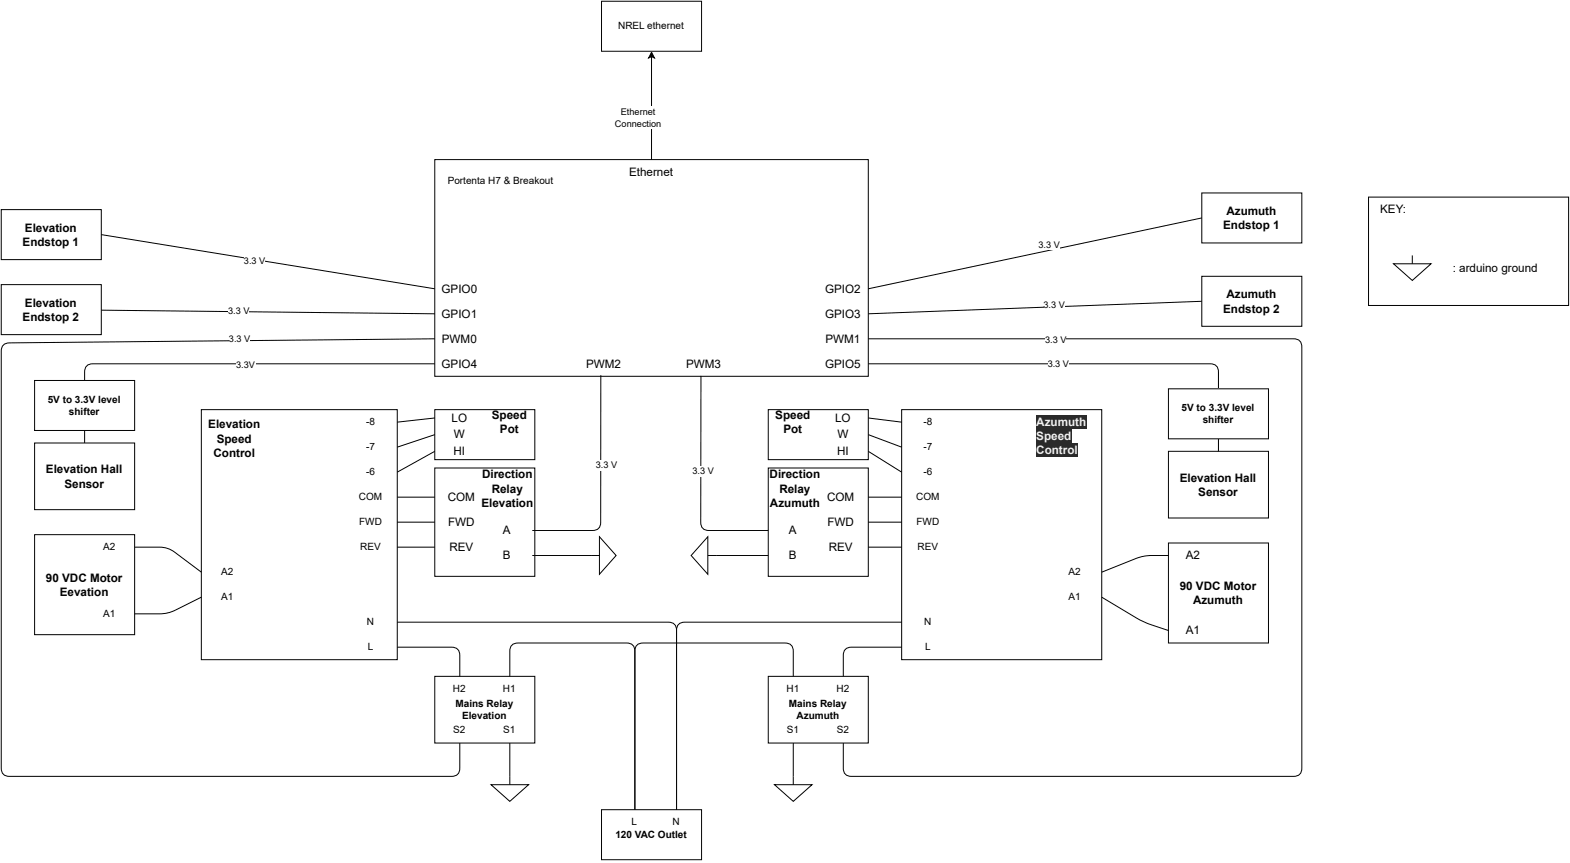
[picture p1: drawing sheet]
<svg xmlns="http://www.w3.org/2000/svg" width="477mm" height="262mm" viewBox="0 0 477 262" stroke-linecap="round" stroke-linejoin="round" font-family="sans-serif">
<path d="M198.1 15.9l.9 1.7-.9-.4-.9 .4zM198.1 17.2v31.3M132.2 48.5h131.8v65.9h-131.8z" fill="none" stroke="#000" stroke-width=".3"/>
<path d="M198.1 15.9l.9 1.7-.9-.4-.9 .4z" fill="#000"/>
<g fill="#fff">
<path d="M187.1 32.4h13.9v6.9h-13.9z"/>
<path d="M182.9 .4h30.4v15.2h-30.4z"/>
</g>
<path d="M182.9 .4h30.4v15.2h-30.4z" fill="none" stroke="#000" stroke-width=".3"/>
<path d="M10.5 162.6h30.4v30.4h-30.4z" fill="#fff"/>
<path d="M10.5 162.6h30.4v30.4h-30.4z" fill="none" stroke="#000" stroke-width=".3"/>
<path d="M355.3 165.1h30.4v30.5h-30.4z" fill="#fff"/>
<path d="M355.3 165.1h30.4v30.5h-30.4z" fill="none" stroke="#000" stroke-width=".3"/>
<path d="M61.2 124.6h59.6v76h-59.6z" fill="#fff"/>
<path d="M61.2 124.6h59.6v76h-59.6z" fill="none" stroke="#000" stroke-width=".3"/>
<path d="M274.1 124.6h60.9v76h-60.9z" fill="#fff"/>
<path d="M274.1 124.6h60.9v76h-60.9z" fill="none" stroke="#000" stroke-width=".3"/>
<g fill="#2a2a2a">
<path d="M315.1 126.2h15.2v4.1h-15.2z"/>
<path d="M315.1 130.5h10.6v4.1h-10.6z"/>
<path d="M315.1 134.9h12.7v4h-12.7z"/>
</g>
<path d="M182.9 246.3h30.4v15.2h-30.4z" fill="#fff"/>
<path d="M182.9 246.3h30.4v15.2h-30.4z" fill="none" stroke="#000" stroke-width=".3"/>
<path d="M132.2 205.7h30.4v20.3h-30.4z" fill="#fff"/>
<path d="M132.2 205.7h30.4v20.3h-30.4z" fill="none" stroke="#000" stroke-width=".3"/>
<path d="M233.6 205.7h30.4v20.3h-30.4z" fill="#fff"/>
<path d="M40.9 166.4h8.4l2 .5 1.8 1 8.1 6.1M355.3 168.9l-5.8 .1-2.2 .3-12.3 4.7M61.2 181.6l-7.9 4-1.9 .7-2.1 .4h-8.4M120.8 189.2h82.4a2.25 2.25 0 0 1 2.5 2.6v54.5v-54.5a2.25 2.25 0 0 1 2.5-2.6h65.9M120.8 196.8h16.5a2.25 2.25 0 0 1 2.5 2.6v6.3M274.1 196.8h-15.2a2.25 2.25 0 0 0-2.5 2.6v6.3M335 181.6l11.7 7 2.7 1.2 5.9 2M155 205.7v-7.6a2.25 2.25 0 0 1 2.5-2.5h33a2.25 2.25 0 0 1 2.5 2.5v48.2v-48.2a2.25 2.25 0 0 1 2.6-2.5h43.1a2.25 2.25 0 0 1 2.5 2.5v7.6M233.6 205.7h30.4v20.3h-30.4z" fill="none" stroke="#000" stroke-width=".3"/>
<path d="M132.2 142.3h30.4v33h-30.4z" fill="#fff"/>
<path d="M132.2 142.3h30.4v33h-30.4z" fill="none" stroke="#000" stroke-width=".3"/>
<path d="M233.6 142.3h30.4v33h-30.4z" fill="#fff"/>
<path d="M120.8 158.8h11.4M120.8 151.2h11.4M233.6 142.3h30.4v33h-30.4zM264 158.8h10.1M264 151.2h10.1M120.8 166.4h11.4M264 166.4h10.1" fill="none" stroke="#000" stroke-width=".3"/>
<path d="M215.2 163.2v11.4l-5.1-5.7z" fill="#fff"/>
<path d="M215.2 163.2v11.4l-5.1-5.7zM215.2 168.9h2.5" fill="none" stroke="#000" stroke-width=".3"/>
<path d="M149.3 238.7h11.4l-5.7 5z" fill="#fff"/>
<path d="M149.3 238.7h11.4l-5.7 5zM155 236.1v2.6" fill="none" stroke="#000" stroke-width=".3"/>
<path d="M235.5 238.7h11.4l-5.7 5z" fill="#fff"/>
<path d="M155 226v10.1M235.5 238.7h11.4l-5.7 5zM241.2 226v12.7" fill="none" stroke="#000" stroke-width=".3"/>
<path d="M182.3 163.2l5 5.7-5 5.7z" fill="#fff"/>
<path d="M179.7 168.9h2.6M182.3 163.2l5 5.7-5 5.7z" fill="none" stroke="#000" stroke-width=".3"/>
<path d="M10.5 134.7h30.4v20.3h-30.4z" fill="#fff"/>
<path d="M10.5 134.7h30.4v20.3h-30.4z" fill="none" stroke="#000" stroke-width=".3"/>
<path d="M355.3 137.3h30.4v20.2h-30.4z" fill="#fff"/>
<path d="M355.3 137.3h30.4v20.2h-30.4z" fill="none" stroke="#000" stroke-width=".3"/>
<path d="M132.2 124.6h30.4v15.2h-30.4z" fill="#fff"/>
<path d="M132.2 124.6h30.4v15.2h-30.4z" fill="none" stroke="#000" stroke-width=".3"/>
<path d="M233.6 124.6h30.4v15.2h-30.4z" fill="#fff"/>
<path d="M182.7 114.1l-.1 44.7a2.25 2.25 0 0 1-2.5 2.5h-18.3M132.2 137.3l-11.4 6.3M132.2 132.2l-11.4 3.8M132.2 127.1l-11.4 1.3M233.6 124.6h30.4v15.2h-30.4zM264 137.3l10.1 6.3M264 132.2l10.1 3.8M264 127.1l10.1 1.3M161.8 168.9h17.9M217.7 168.9h15.9" fill="none" stroke="#000" stroke-width=".3"/>
<path d="M181.2 139.9h6.4v3.3h-6.4z" fill="#fff"/>
<path d="M213.1 114.3v44.5a2.24 2.24 0 0 0 2.5 2.5h18" fill="none" stroke="#000" stroke-width=".3"/>
<path d="M210.6 141.7h6.4v3.3h-6.4z" fill="#fff"/>
<path d="M264 110.6h103.9a2.25 2.25 0 0 1 2.6 2.6v24.1" fill="none" stroke="#000" stroke-width=".3"/>
<path d="M318.6 109h6.4v3.3h-6.4z" fill="#fff"/>
<path d="M132.2 103l-129.3 1.3a2.27 2.27 0 0 0-2.5 2.5v126.8a2.25 2.25 0 0 0 2.5 2.5h134.4a2.25 2.25 0 0 0 2.5-2.5v-7.6" fill="none" stroke="#000" stroke-width=".3"/>
<path d="M69.7 101.4h6.3v3.3h-6.3z" fill="#fff"/>
<path d="M264 103h129.3a2.25 2.25 0 0 1 2.5 2.6v128a2.25 2.25 0 0 1-2.5 2.5h-134.4a2.25 2.25 0 0 1-2.5-2.5v-7.6" fill="none" stroke="#000" stroke-width=".3"/>
<g fill="#fff">
<path d="M317.9 101.6h6.3v3.3h-6.3z"/>
<path d="M.4 86.6h30.4v15.2h-30.4z"/>
</g>
<path d="M.4 86.6h30.4v15.2h-30.4z" fill="none" stroke="#000" stroke-width=".3"/>
<path d="M.4 63.8h30.4v15.2h-30.4z" fill="#fff"/>
<path d="M.4 63.8h30.4v15.2h-30.4z" fill="none" stroke="#000" stroke-width=".3"/>
<path d="M365.4 84h30.4v15.2h-30.4z" fill="#fff"/>
<path d="M365.4 84h30.4v15.2h-30.4z" fill="none" stroke="#000" stroke-width=".3"/>
<path d="M365.4 58.7h30.4v15.2h-30.4z" fill="#fff"/>
<path d="M365.4 58.7h30.4v15.2h-30.4zM30.8 94.3l101.4 1.1" fill="none" stroke="#000" stroke-width=".3"/>
<path d="M69.5 93h6.3v3.3h-6.3z" fill="#fff"/>
<path d="M30.8 71.4l101.4 16.4" fill="none" stroke="#000" stroke-width=".3"/>
<path d="M74.3 77.8h6.3v3.3h-6.3z" fill="#fff"/>
<path d="M365.4 91.6l-101.4 3.8" fill="none" stroke="#000" stroke-width=".3"/>
<path d="M317.4 91h6.3v3.3h-6.3z" fill="#fff"/>
<path d="M365.4 66.3l-101.4 21.5" fill="none" stroke="#000" stroke-width=".3"/>
<g fill="#fff">
<path d="M315.8 72.7h6.4v3.3h-6.4z"/>
<path d="M416.1 59.9h60.8v33h-60.8z"/>
</g>
<path d="M416.1 59.9h60.8v33h-60.8z" fill="none" stroke="#000" stroke-width=".3"/>
<path d="M423.7 80.2h11.4l-5.7 5.1z" fill="#fff"/>
<path d="M429.4 77.7v2.5M423.7 80.2h11.4l-5.7 5.1z" fill="none" stroke="#000" stroke-width=".3"/>
<path d="M10.5 115.7h30.4v15.2h-30.4z" fill="#fff"/>
<path d="M10.5 115.7h30.4v15.2h-30.4z" fill="none" stroke="#000" stroke-width=".3"/>
<path d="M355.3 118.2h30.4v15.3h-30.4z" fill="#fff"/>
<path d="M132.2 110.6h-103.9a2.25 2.25 0 0 0-2.6 2.6v2.5M355.3 118.2h30.4v15.3h-30.4z" fill="none" stroke="#000" stroke-width=".3"/>
<path d="M71.7 109.3h5.9v3.2h-5.9z" fill="#fff"/>
<path d="M25.7 130.9v3.8" fill="none" stroke="#000" stroke-width=".3"/>
<g font-size="3.5">
<text x="191.3" y="53.5">Ethernet</text>
<text x="372.9" y="65.4">Azumuth</text>
<text x="419.6" y="64.9">KEY:</text>
<text x="7.6" y="70.5">Elevation</text>
<text x="371.9" y="69.7">Endstop 1</text>
<text x="6.9" y="74.8">Endstop 1</text>
<text x="441.7" y="82.6">: arduino ground</text>
<text x="134.2" y="89">GPIO0</text>
<text x="250.8" y="89">GPIO2</text>
<text x="7.6" y="93.3">Elevation</text>
<text x="371.9" y="95.1">Endstop 2</text>
<text x="372.9" y="90.7">Azumuth</text>
<text x="6.9" y="97.6">Endstop 2</text>
<text x="134.2" y="96.6">GPIO1</text>
<text x="250.8" y="96.6">GPIO3</text>
<text x="134.3" y="104.2">PWM0</text>
<text x="250.9" y="104.2">PWM1</text>
<text x="134.2" y="111.8">GPIO4</text>
<text x="178.2" y="111.8">PWM2</text>
<text x="208.6" y="111.8">PWM3</text>
<text x="250.8" y="111.8">GPIO5</text>
<text x="63.3" y="130.3">Elevation</text>
<text x="137.3" y="128.3">LO</text>
<text x="149.6" y="127.5">Speed</text>
<text x="152" y="131.8">Pot</text>
<text x="235.7" y="127.5">Speed</text>
<text x="238.2" y="131.8">Pot</text>
<text x="253.9" y="128.3">LO</text>
<text x="65.9" y="134.6">Speed</text>
<text x="138" y="133.3">W</text>
<text x="254.6" y="133.3">W</text>
<text x="14" y="144">Elevation Hall</text>
<text x="64.9" y="138.9">Control</text>
<text x="137.9" y="138.4">HI</text>
<text x="254.5" y="138.4">HI</text>
<text x="19.6" y="148.3">Sensor</text>
<text x="146.6" y="145.5">Direction</text>
<text x="149.5" y="149.8">Relay</text>
<text x="234" y="145.5">Direction</text>
<text x="237" y="149.8">Relay</text>
<text x="358.7" y="146.5">Elevation Hall</text>
<text x="136.2" y="152.3">COM</text>
<text x="146.4" y="154.1">Elevation</text>
<text x="234.1" y="154.1">Azumuth</text>
<text x="251.5" y="152.3">COM</text>
<text x="364.3" y="150.8">Sensor</text>
<text x="136.3" y="159.9">FWD</text>
<text x="251.6" y="159.9">FWD</text>
<text x="136.7" y="167.6">REV</text>
<text x="152.9" y="162.5">A</text>
<text x="239.9" y="162.5">A</text>
<text x="252" y="167.6">REV</text>
<text x="152.9" y="170.1">B</text>
<text x="239.9" y="170.1">B</text>
<text x="360.6" y="170.1">A2</text>
<text x="14" y="176.9">90 VDC Motor</text>
<text x="358.7" y="179.5">90 VDC Motor</text>
<text x="18.2" y="181.2">Eevation</text>
<text x="362.7" y="183.8">Azumuth</text>
<text x="360.6" y="192.9">A1</text>
</g>
<g font-size="3.5" fill="#f0f0f0">
<text x="315.1" y="129.5">Azumuth</text>
<text x="315.1" y="133.8">Speed</text>
<text x="315.1" y="138.1">Control</text>
</g>
<g font-size="3">
<text x="188" y="8.9">NREL ethernet</text>
<text x="136.1" y="56">Portenta H7 &amp; Breakout</text>
<text x="14.5" y="122.4">5V to 3.3V level</text>
<text x="359.3" y="125">5V to 3.3V level</text>
<text x="21" y="126.2">shifter</text>
<text x="111.3" y="129.3">-8</text>
<text x="280.8" y="129.3">-8</text>
<text x="365.7" y="128.8">shifter</text>
<text x="111.3" y="136.9">-7</text>
<text x="280.8" y="136.9">-7</text>
<text x="111.3" y="144.5">-6</text>
<text x="280.8" y="144.5">-6</text>
<text x="109.1" y="152.1">COM</text>
<text x="278.6" y="152.1">COM</text>
<text x="109.2" y="159.7">FWD</text>
<text x="278.7" y="159.7">FWD</text>
<text x="31.3" y="167.3">A2</text>
<text x="109.5" y="167.3">REV</text>
<text x="279" y="167.3">REV</text>
<text x="67.2" y="174.9">A2</text>
<text x="324.9" y="174.9">A2</text>
<text x="67.2" y="182.5">A1</text>
<text x="324.9" y="182.5">A1</text>
<text x="31.3" y="187.6">A1</text>
<text x="111.6" y="190.1">N</text>
<text x="281" y="190.1">N</text>
<text x="111.8" y="197.7">L</text>
<text x="281.3" y="197.7">L</text>
<text x="137.7" y="210.4">H2</text>
<text x="138.5" y="215">Mains Relay</text>
<text x="152.9" y="210.4">H1</text>
<text x="239.1" y="210.4">H1</text>
<text x="239.9" y="215">Mains Relay</text>
<text x="254.3" y="210.4">H2</text>
<text x="140.5" y="218.8">Elevation</text>
<text x="242.2" y="218.8">Azumuth</text>
<text x="137.8" y="223.1">S2</text>
<text x="153" y="223.1">S1</text>
<text x="239.2" y="223.1">S1</text>
<text x="254.4" y="223.1">S2</text>
<text x="192.1" y="250.9">L</text>
<text x="204.5" y="250.9">N</text>
<text x="187.1" y="254.8">120 VAC Outlet</text>
</g>
<g font-size="2.8">
<text x="188.8" y="35">Ethernet</text>
<text x="187" y="38.5">Connection</text>
<text x="315.8" y="75.3">3.3 V</text>
<text x="74.2" y="80.4">3.3 V</text>
<text x="69.4" y="95.6">3.3 V</text>
<text x="317.3" y="93.5">3.3 V</text>
<text x="69.6" y="103.9">3.3 V</text>
<text x="317.8" y="104.2">3.3 V</text>
<text x="71.8" y="111.8">3.3V</text>
<text x="318.5" y="111.5">3.3 V</text>
<text x="181.2" y="142.5">3.3 V</text>
<text x="210.6" y="144.2">3.3 V</text>
</g>
</svg>
